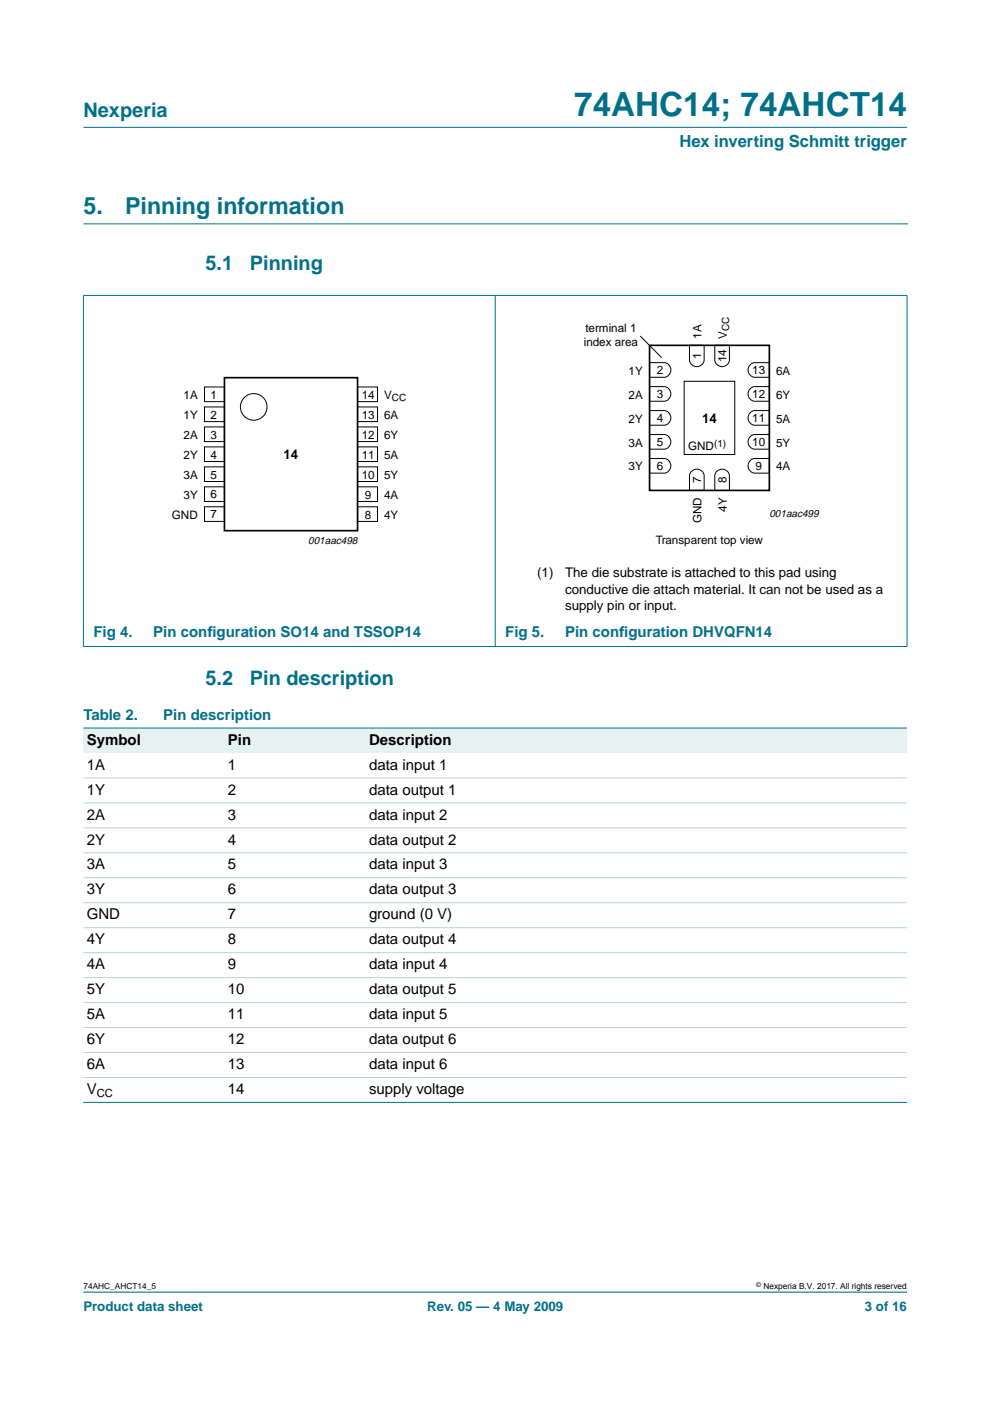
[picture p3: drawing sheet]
<svg xmlns="http://www.w3.org/2000/svg" width="210mm" height="297mm" viewBox="0 0 210 297" stroke-linecap="round" stroke-linejoin="round" font-family="sans-serif">
<path d="M17.7 47.5h174.7M192.3 273.9h-174.6" fill="none" stroke="#00708a" stroke-width=".21"/>
<g fill="#00708a" stroke="#00708a" stroke-width=".21">
<path d="M17.7 27h174.6z"/>
<path d="M17.7 62.7v74.3z"/>
<path d="M105 62.6v74.5z"/>
<path d="M192.3 62.7v74.3z"/>
<path d="M17.6 62.6h174.8z"/>
<path d="M17.6 137.1h174.8z"/>
</g>
<g fill="none" stroke="#000" stroke-width=".21">
<path d="M135.7 71.2l4.6 4.6M137.7 76.9h3.1a1.56 1.56 0 0 1 1.4 1.5 1.56 1.56 0 0 1-1.4 1.6h-3.1zM146.2 73.2h3.1v3.1a1.56 1.56 0 0 1-1.6 1.4 1.56 1.56 0 0 1-1.5-1.4zM151.5 73.2h3.2v3.1a1.56 1.56 0 0 1-1.6 1.4 1.56 1.56 0 0 1-1.6-1.4zM159.2 77.2l.8-.3h3.1v3.1h-3.1a1.57 1.57 0 0 1-1.3-1.1 1.57 1.57 0 0 1 .5-1.7zM43.4 82h4.2v3.2h-4.2zM43.4 86.3h4.2v3.1h-4.2zM43.4 90.5h4.2v3.1h-4.2zM43.4 94.7h4.2v3.2h-4.2zM43.4 99h4.2v3.1h-4.2zM75.8 99h4.2v3.1h-4.2zM75.8 90.5h4.2v3.1h-4.2z"/>
<path d="M75.8 94.7h4.2v3.2h-4.2zM75.8 82h4.2v3.2h-4.2zM75.8 86.3h4.2v3.1h-4.2zM137.7 97.2h3.1a1.56 1.56 0 0 1 1.4 1.6 1.56 1.56 0 0 1-1.4 1.5h-3.1zM137.7 92.1h3.1a1.56 1.56 0 0 1 1.4 1.6 1.56 1.56 0 0 1-1.4 1.5h-3.1zM137.7 87h3.1a1.56 1.56 0 0 1 1.4 1.6 1.56 1.56 0 0 1-1.4 1.6h-3.1zM137.7 82h3.1a1.56 1.56 0 0 1 1.4 1.5 1.56 1.56 0 0 1-1.4 1.6h-3.1zM145.1 80.8h10.7v15.6h-10.7zM159.2 97.5l.8-.3h3.1v3.1h-3.1a1.57 1.57 0 0 1-1.3-1.1 1.57 1.57 0 0 1 .5-1.7zM159.2 92.4l.8-.3h3.1v3.1h-3.1a1.57 1.57 0 0 1-1.3-1.1 1.57 1.57 0 0 1 .5-1.7zM159.2 87.4l.8-.4h3.1v3.2h-3.1a1.57 1.57 0 0 1-1.3-1.2 1.57 1.57 0 0 1 .5-1.6zM159.2 82.3l.8-.3h3.1v3.1h-3.1a1.57 1.57 0 0 1-1.3-1.1 1.57 1.57 0 0 1 .5-1.7z"/>
<path d="M43.4 103.2h4.2v3.1h-4.2zM43.4 107.5h4.2v3.1h-4.2zM75.8 107.5h4.2v3.1h-4.2zM75.8 103.2h4.2v3.1h-4.2zM146.5 100a1.57 1.57 0 0 1 1.7-.5 1.57 1.57 0 0 1 1.1 1.4v3.1h-3.1v-3.1zM151.9 100a1.57 1.57 0 0 1 1.6-.5 1.57 1.57 0 0 1 1.2 1.4v3.1h-3.2v-3.1z"/>
<circle cx="53.8" cy="86.3" r="2.82"/>
</g>
<path d="M137.7 73.2h25.4v30.8h-25.4zM47.6 80.1h28.2v32.4h-28.2z" fill="none" stroke="#000" stroke-width=".35"/>
<g fill="#e6f2f2">
<path d="M17.7 154.4h29.9v5.2h-29.9z" fill-rule="evenodd"/>
<path d="M47.6 154.4h30v5.2h-30z" fill-rule="evenodd"/>
<path d="M77.6 154.4h114.7v5.2h-114.7z" fill-rule="evenodd"/>
</g>
<g fill="#00708a" stroke="#00708a" stroke-width=".21">
<path d="M17.7 154.4h174.6z"/>
<path d="M17.7 233.7h174.6z"/>
</g>
<g fill="#b3d4db" stroke="#b3d4db" stroke-width=".21">
<path d="M17.7 164.9h174.6z"/>
<path d="M17.7 170.2h174.6z"/>
<path d="M17.7 175.5h174.6z"/>
<path d="M17.7 180.8h174.6z"/>
<path d="M17.7 186.1h174.6z"/>
<path d="M17.7 191.4h174.6z"/>
<path d="M17.7 196.7h174.6z"/>
<path d="M17.7 202h174.6z"/>
<path d="M17.7 207.3h174.6z"/>
<path d="M17.7 212.6h174.6z"/>
<path d="M17.7 217.9h174.6z"/>
<path d="M17.7 223.1h174.6z"/>
<path d="M17.7 228.4h174.6z"/>
</g>
<text font-size="7.1" fill="#00708a" x="121.7" y="24.7">74AHC14; 74AHCT14</text>
<g font-size="4.9" fill="#00708a">
<text x="17.7" y="45.5">5.</text>
<text x="26.5" y="45.5">Pinning information</text>
</g>
<g font-size="4.2" fill="#00708a">
<text x="17.7" y="24.9">Nexperia</text>
<text x="43.6" y="57.3">5.1</text>
<text x="53" y="57.3">Pinning</text>
<text x="43.6" y="145.2">5.2</text>
<text x="53" y="145.2">Pin description</text>
</g>
<text font-size="3.5" fill="#00708a" x="144.1" y="31.1">Hex inverting Schmitt trigger</text>
<g font-size="3.2" fill="#00708a">
<text x="19.8" y="135">Fig 4.</text>
<text x="32.5" y="135">Pin conf</text>
<text x="44" y="135">iguration SO14 and TSSOP14</text>
<text x="107.1" y="135">Fig 5.</text>
<text x="119.8" y="135">Pin conf</text>
<text x="131.3" y="135">iguration DHVQFN14</text>
<text x="17.7" y="152.6">Table 2.</text>
<text x="34.6" y="152.6">Pin description</text>
</g>
<g font-size="3.2">
<text x="18.4" y="157.9">Symbol</text>
<text x="48.3" y="157.9">Pin</text>
<text x="78.3" y="157.9">Description</text>
<text x="18.4" y="163.2">1A</text>
<text x="48.3" y="163.2">1</text>
<text x="78.3" y="163.2">data input 1</text>
<text x="18.4" y="168.5">1Y</text>
<text x="18.4" y="173.8">2A</text>
<text x="48.3" y="168.5">2</text>
<text x="48.3" y="173.8">3</text>
<text x="78.3" y="168.5">data output 1</text>
<text x="78.3" y="173.8">data input 2</text>
<text x="18.4" y="179.1">2Y</text>
<text x="48.3" y="179.1">4</text>
<text x="78.3" y="179.1">data output 2</text>
<text x="18.4" y="184.3">3A</text>
<text x="48.3" y="184.3">5</text>
<text x="78.3" y="184.3">data input 3</text>
<text x="18.4" y="189.6">3Y</text>
<text x="48.3" y="189.6">6</text>
<text x="78.3" y="189.6">data output 3</text>
<text x="18.4" y="194.9">GND</text>
<text x="48.3" y="194.9">7</text>
<text x="78.3" y="194.9">ground (0 V)</text>
<text x="18.4" y="200.2">4Y</text>
<text x="48.3" y="200.2">8</text>
<text x="78.3" y="200.2">data output 4</text>
<text x="18.4" y="205.5">4A</text>
<text x="48.3" y="205.5">9</text>
<text x="78.3" y="205.5">data input 4</text>
<text x="18.4" y="210.8">5Y</text>
<text x="48.3" y="210.8">10</text>
<text x="78.3" y="210.8">data output 5</text>
<text x="18.4" y="216.1">5A</text>
<text x="18.4" y="221.4">6Y</text>
<text x="48.3" y="216.1">11</text>
<text x="48.3" y="221.4">12</text>
<text x="78.3" y="216.1">data input 5</text>
<text x="78.3" y="221.4">data output 6</text>
<text x="18.4" y="226.7">6A</text>
<text x="48.3" y="226.7">13</text>
<text x="78.3" y="226.7">data input 6</text>
<text x="18.4" y="232">V</text>
<text x="48.3" y="232">14</text>
<text x="78.3" y="232">supply voltage</text>
</g>
<g font-size="2.8">
<text x="148.9" y="89.6">14</text>
<text x="60.1" y="97.3">14</text>
<text x="113.9" y="122.4">(1)</text>
<text x="119.8" y="122.4">The die substrate is attached to this pad using</text>
<text x="119.8" y="125.9">conductive die attach material. It can not be used as a</text>
<text x="119.8" y="129.4">supply pin or input.</text>
</g>
<g font-size="2.8" fill="#00708a">
<text x="17.7" y="278">Product data sheet</text>
<text x="90.6" y="278">Rev. 05 — 4 May 2009</text>
<text x="183.4" y="278">3 of 16</text>
</g>
<g font-size="2.5">
<text x="124.1" y="70.4">terminal 1</text>
<text x="148.7" y="71.8" transform="rotate(-90 148.7 71.8)">1A</text>
<text x="154.1" y="71.8" transform="rotate(-90 154.1 71.8)">V</text>
<text x="123.8" y="73.4">index area</text>
<text x="148.7" y="76.2" transform="rotate(-90 148.7 76.2)">1</text>
<text x="154" y="76.9" transform="rotate(-90 154 76.9)">14</text>
<text x="133.3" y="79.4">1Y</text>
<text x="139.3" y="79.4">2</text>
<text x="159.5" y="79.4">13</text>
<text x="164.5" y="79.4">6A</text>
<text x="38.9" y="84.6">1A</text>
<text x="38.9" y="88.8">1Y</text>
<text x="44.6" y="84.5">1</text>
<text x="44.6" y="88.8">2</text>
<text x="76.7" y="84.5">14</text>
<text x="76.7" y="88.7">13</text>
<text x="81.5" y="84.6">V</text>
<text x="81.5" y="88.8">6A</text>
<text x="133.3" y="89.6">2Y</text>
<text x="133.3" y="84.5">2A</text>
<text x="139.3" y="89.5">4</text>
<text x="139.3" y="84.4">3</text>
<text x="159.5" y="89.5">11</text>
<text x="159.5" y="84.4">12</text>
<text x="164.5" y="89.6">5A</text>
<text x="164.5" y="84.5">6Y</text>
<text x="38.9" y="93.1">2A</text>
<text x="44.6" y="93">3</text>
<text x="76.7" y="93">12</text>
<text x="81.5" y="93.1">6Y</text>
<text x="133.3" y="94.7">3A</text>
<text x="139.3" y="94.6">5</text>
<text x="145.9" y="95.5">GND</text>
<text x="159.5" y="94.6">10</text>
<text x="164.5" y="94.7">5Y</text>
<text x="38.9" y="97.3">2Y</text>
<text x="38.9" y="101.5">3A</text>
<text x="44.6" y="97.2">4</text>
<text x="44.6" y="101.5">5</text>
<text x="76.7" y="101.5">10</text>
<text x="76.7" y="97.2">11</text>
<text x="81.5" y="97.3">5A</text>
<text x="81.5" y="101.5">5Y</text>
<text x="133.3" y="99.7">3Y</text>
<text x="139.3" y="99.7">6</text>
<text x="160.2" y="99.7">9</text>
<text x="164.5" y="99.7">4A</text>
<text x="38.9" y="105.8">3Y</text>
<text x="44.6" y="105.7">6</text>
<text x="77.4" y="105.8">9</text>
<text x="81.5" y="105.8">4A</text>
<text x="148.7" y="102.4" transform="rotate(-90 148.7 102.4)">7</text>
<text x="154" y="102.4" transform="rotate(-90 154 102.4)">8</text>
<text x="36.5" y="110">GND</text>
<text x="44.6" y="109.9">7</text>
<text x="77.4" y="110">8</text>
<text x="81.5" y="110">4Y</text>
<text x="148.7" y="110.9" transform="rotate(-90 148.7 110.9)">GND</text>
<text x="154.1" y="108.5" transform="rotate(-90 154.1 108.5)">4Y</text>
<text x="139.1" y="115.3">Transparent top view</text>
</g>
<text font-size="2.4" x="20.5" y="232.5">CC</text>
<g font-size="2.2">
<text x="163.1" y="109.6">001aac499</text>
<text x="65.3" y="115.3">001aac498</text>
</g>
<g font-size="2.1">
<text x="154.6" y="70.2" transform="rotate(-90 154.6 70.2)">CC</text>
<text x="83.1" y="85.1">CC</text>
<text x="151.4" y="94.8">(1)</text>
</g>
<g font-size="1.8">
<text x="17.7" y="273.4">74AHC_AHCT14_5</text>
<text x="161.9" y="273.4">Nexperia B.V. 2017. All rights reserved</text>
</g>
<text font-size="1.4" x="160.4" y="272.9">©</text>
</svg>
